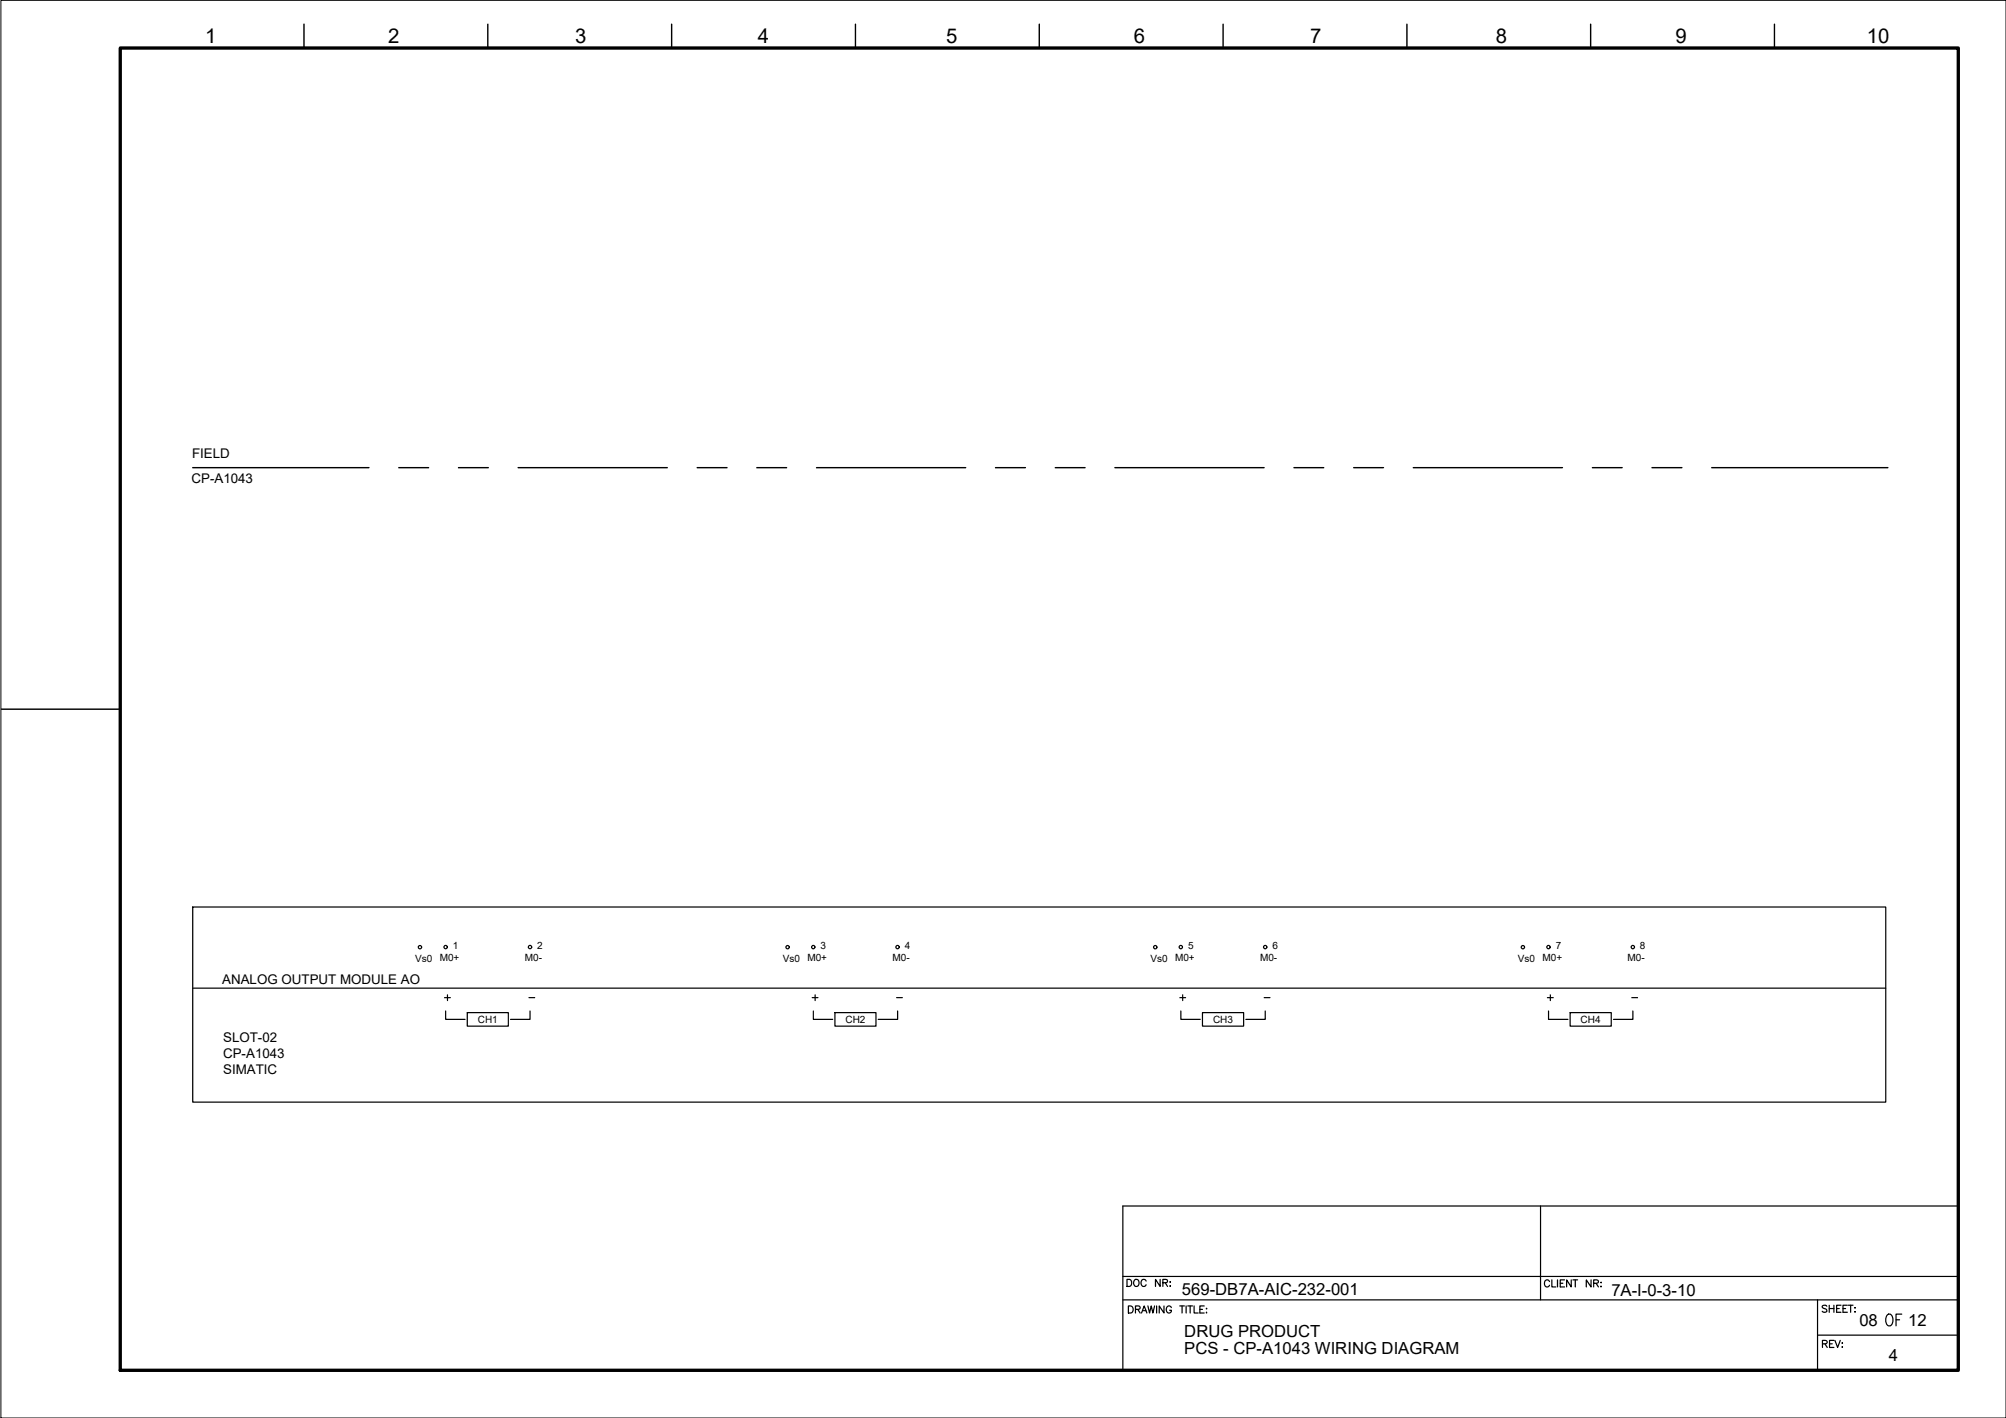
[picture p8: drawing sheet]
<svg xmlns="http://www.w3.org/2000/svg" width="420mm" height="297mm" viewBox="0 0 420 297" stroke-linecap="round" stroke-linejoin="round" font-family="sans-serif">
<!-- layer: G-TTLB-TTLB -->
<path d="M25.2 10.1h385v276.9h-385z" fill="none" stroke="#000" stroke-width=".7"/>
<!-- layer: G-TTLB-INDX -->
<path d="M63.7 5.1v5M102.2 5.1v5M140.7 5.1v5M179.2 5.1v5M217.7 5.1v5M256.2 5.1v5M294.7 5.1v5M333.2 5.1v5M371.7 5.1v5M.2 148.6h25" fill="none" stroke="#000" stroke-width=".3"/>
<!-- layer: LGSP IA4$0$LG_PLOT -->
<path d="M322.7 252.6v19.7M235.2 267.4h175M235.2 272.3h175M380.7 279.7h29.5M380.7 272.3v14.7M235.2 287h175" fill="none" stroke="#000" stroke-width=".25"/>
<!-- layer: LG_PLOT -->
<g fill="none" stroke="#000" stroke-width=".25">
<path d="M410.2 252.6h-175v34.4M236.1 268h.4a.8 .8 0 0 1 .5 .7 .8 .8 0 0 1-.5 .8h-.4zM236.3 273.6h.5a.78 .78 0 0 1 .6 .7 .78 .78 0 0 1-.6 .7h-.5zM237.7 268.1a.7 .7 0 0 1 .9 .6 .7 .7 0 0 1-.9 .7l-.3-.5 .1-.5zM237.8 274.3l.9-.1v-.5l-.9-.1v1.4M238.3 274.3l.5 .7M239.1 275l.5-1.4 .6 1.4M239.3 274.6h.7M240.1 268.4a.54 .54 0 0 0-.7-.4 .54 .54 0 0 0-.4 .6 .61 .61 0 0 0 .2 .8 .61 .61 0 0 0 .8-.1l.1-.2M240.4 273.6l.4 1.4 .3-1.4 .4 1.4 .3-1.4M242.3 273.6v1.4M243 268v1.5l-1-1.5v1.5"/>
<path d="M243.6 268.7l.8-.1 .1-.5-.9-.1v1.5M243.8 273.6v1.4l-1-1.4v1.4M244.1 268.7l.4 .8M245 268.6h.2zM245 269.4h.2zM245.3 273.9a.54 .54 0 0 0-.6-.3 .54 .54 0 0 0-.4 .5 .61 .61 0 0 0 .2 .8 .61 .61 0 0 0 .8-.1v-.3h-.3M247.1 273.6h1M247.6 273.6v1.4M248.4 273.6v1.4M248.8 273.6h1M249.3 273.6v1.4M250.1 273.6v1.4h.9"/>
<path d="M251.3 274.3h.6M252.2 273.6h-.9v1.4h.9M252.6 274.1h.2zM252.7 274.9v.1zM324.5 268.5a.54 .54 0 0 0-.6-.4 .54 .54 0 0 0-.4 .6 .6 .6 0 0 0 .2 .8 .6 .6 0 0 0 .8-.1v-.2M325 268.1v1.5h.9M326.2 268.1v1.5M326.8 268.8h.5M327.7 268.1h-.9v1.5h.9M329.1 268.1v1.5l-1-1.5v1.5M329.5 268.1h.9M329.9 268.1v1.5"/>
<path d="M333.2 268.1v1.5l-.9-1.5v1.5M333.8 268.8l.8-.1 .2-.2-.1-.2-.9-.2v1.5M334.3 268.8l.5 .8M335.3 268.6v.1zM335.3 269.4v.2zM382.6 273.6l-.3-.2-.6 .2v.3l.9 .4v.4a.63 .63 0 0 1-.9 0M383.1 273.4v1.5M383.1 274.1h1M384.1 273.4v1.5M384.7 274.1h.5M385.6 273.4h-.9v1.5h.9M386 274.1h.6"/>
<path d="M386.9 273.4h-.9v1.5h.9M387.1 273.4h1M387.6 273.4v1.5M388.5 274h.1zM388.5 274.8h.1zM381.7 281.5l.9-.1 .1-.3-.3-.3h-.7v1.5M382.2 281.5l.5 .8M383.2 281.5h.6M384.1 280.8h-.9v1.5h.9M384.3 280.8l.6 1.5 .5-1.5M385.8 281.4h.1zM385.9 282.1v.2z"/>
</g>
<!-- layer: I_DATA -->
<g fill="none" stroke="#000" stroke-width=".25">
<path d="M40.4 190h354.6v40.9h-354.6zM93.3 211.8v1.7h4.1M97.9 212.1h8.6v2.9h-8.6zM111 211.8v1.7h-4.1M170.1 209h1.2M170.3 211.8v1.7h4.1M170.7 208.4v1.2M174.9 212.1h8.6v2.9h-8.6zM188 211.8v1.7h-4.1M247.1 209h1.2M247.3 211.8v1.7h4.1M247.7 208.4v1.2"/>
<path d="M251.9 212.1h8.6v2.9h-8.6zM265 211.8v1.7h-4.1M324.3 211.8v1.7h4.1M328.9 212.1h8.6v2.9h-8.6zM342 211.8v1.7h-4.1"/>
<circle cx="88" cy="198.4" r=".35"/>
<circle cx="93.3" cy="198.4" r=".35"/>
<circle cx="111" cy="198.4" r=".35"/>
<circle cx="165" cy="198.4" r=".35"/>
<circle cx="170.3" cy="198.4" r=".35"/>
<circle cx="188" cy="198.4" r=".35"/>
<circle cx="242" cy="198.4" r=".35"/>
<circle cx="247.3" cy="198.4" r=".35"/>
<circle cx="265" cy="198.4" r=".35"/>
<circle cx="319" cy="198.4" r=".35"/>
<circle cx="324.3" cy="198.4" r=".35"/>
<circle cx="342" cy="198.4" r=".35"/>
</g>
<!-- layer: EI-CTRL -->
<path d="M40.4 207h354.6" fill="none" stroke="#000" stroke-width=".25"/>
<!-- layer: I_LIMIT_LINE -->
<g fill="none" stroke="#000" stroke-width=".3">
<path d="M40.4 98h36.9M83.5 98h6.3M96 98h6.3M108.5 98h31.3M146 98h6.3M158.5 98h6.3M171 98h31.3M208.5 98h6.3M221 98h6.3M233.5 98h31.3M271 98h6.3M283.5 98h6.3"/>
<path d="M296 98h31.3M333.5 98h6.3M346 98h6.3M358.5 98h36.9"/>
</g>
<!-- layer: VP -->
<path d="M.2 .1h420v296.9h-420z" fill="none" stroke="#000" stroke-width=".21"/>
<text font-size="5.7" x="394.1" y="279">OF</text>
<g font-size="4.4">
<text x="92.1" y="211">+</text>
<text x="323.1" y="211">+</text>
</g>
<g font-size="4.3">
<text x="43" y="9">1</text>
<text x="81.3" y="9">2</text>
<text x="120.5" y="9">3</text>
<text x="158.7" y="9">4</text>
<text x="198.2" y="9">5</text>
<text x="237.5" y="9">6</text>
<text x="274.4" y="9">7</text>
<text x="313.3" y="9">8</text>
<text x="350.9" y="9">9</text>
<text x="391" y="9">10</text>
</g>
<g font-size="3.5">
<text x="247.5" y="271.3">569-DB7A-AIC-232-001</text>
<text x="337.5" y="271.4">7A-I-0-3-10</text>
<text x="248.1" y="280.1">DRUG PRODUCT</text>
<text x="389.4" y="277.7">08</text>
<text x="399.6" y="277.7">12</text>
<text x="248.1" y="283.7">PCS - CP-A1043 WIRING DIAGRAM</text>
<text x="395.6" y="285">4</text>
</g>
<g font-size="2.8">
<text x="40.2" y="96">FIELD</text>
<text x="40.1" y="101.1">CP-A1043</text>
<text x="46.5" y="206.2">ANALOG OUTPUT MODULE AO</text>
<text x="46.7" y="218.3">SLOT-02</text>
<text x="46.7" y="221.6">CP-A1043</text>
<text x="46.7" y="225">SIMATIC</text>
</g>
<g font-size="2.6">
<text x="110.1" y="210.3">-</text>
<text x="187" y="210.3">-</text>
<text x="263.9" y="210.3">-</text>
<text x="340.8" y="210.3">-</text>
</g>
<g font-size="2.1">
<text x="86.9" y="201.4">Vs0</text>
<text x="92.1" y="201.4">M0+</text>
<text x="94.9" y="198.8">1</text>
<text x="109.9" y="201.4">M0-</text>
<text x="112.5" y="198.8">2</text>
<text x="163.9" y="201.4">Vs0</text>
<text x="169.1" y="201.4">M0+</text>
<text x="171.9" y="198.8">3</text>
<text x="186.9" y="201.4">M0-</text>
<text x="189.5" y="198.8">4</text>
<text x="240.9" y="201.4">Vs0</text>
<text x="246.1" y="201.4">M0+</text>
<text x="248.9" y="198.8">5</text>
<text x="263.9" y="201.4">M0-</text>
<text x="266.5" y="198.8">6</text>
<text x="317.9" y="201.4">Vs0</text>
<text x="323.1" y="201.4">M0+</text>
<text x="325.9" y="198.8">7</text>
<text x="340.9" y="201.4">M0-</text>
<text x="343.5" y="198.8">8</text>
<text x="100.1" y="214.3">CH1</text>
<text x="177.1" y="214.3">CH2</text>
<text x="254.1" y="214.3">CH3</text>
<text x="331.1" y="214.3">CH4</text>
</g>
</svg>
